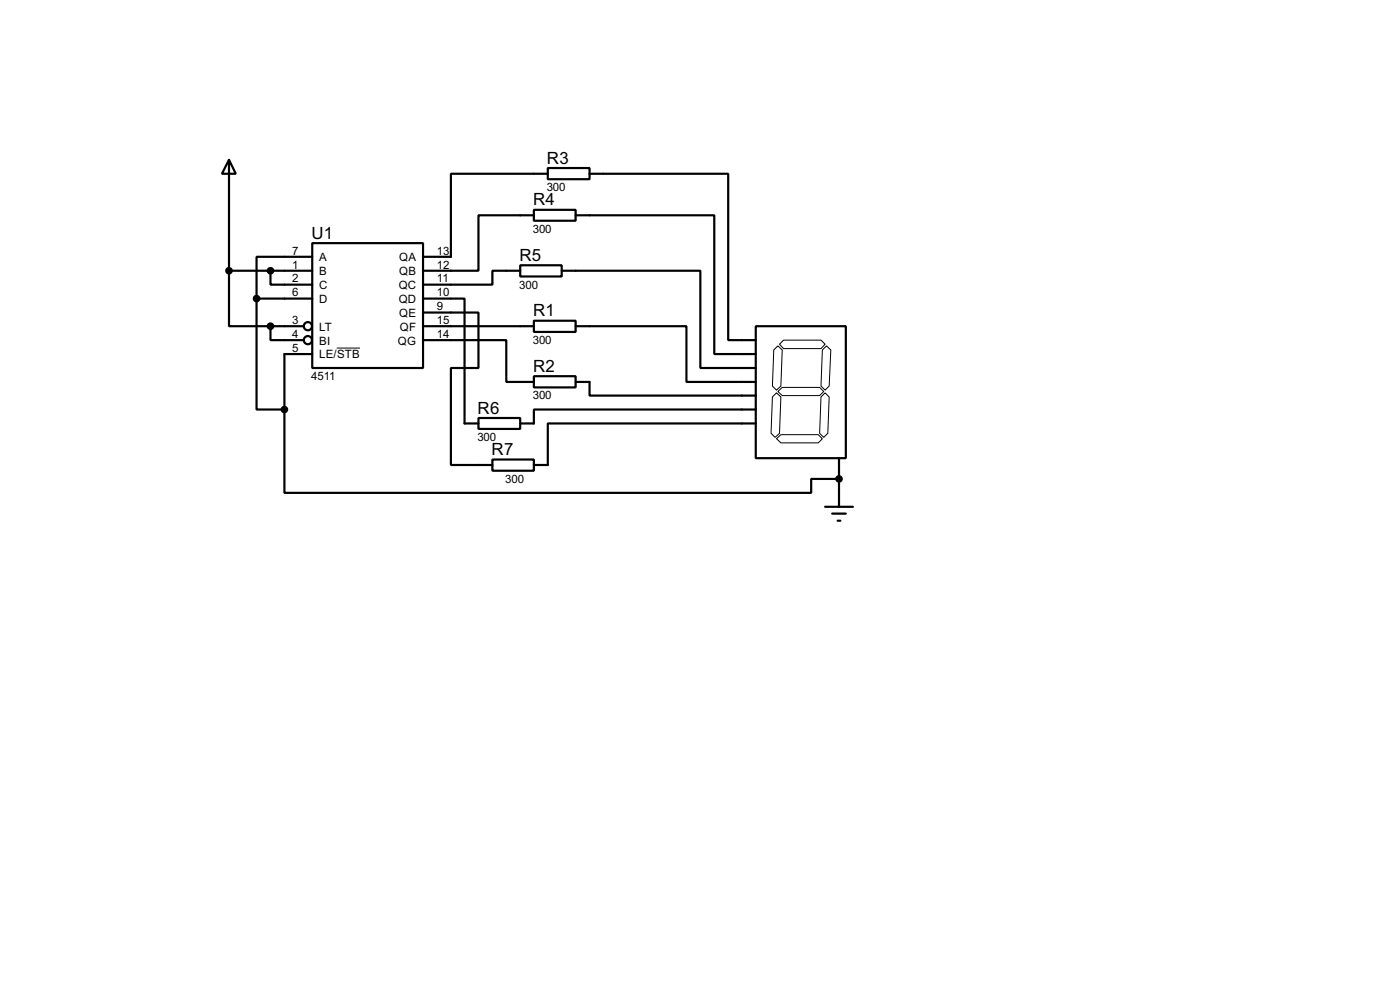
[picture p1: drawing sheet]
<svg xmlns="http://www.w3.org/2000/svg" width="256mm" height="180mm" viewBox="0 0 256 180" stroke-linecap="round" stroke-linejoin="round" font-family="sans-serif">
<g fill="none" stroke="#000" stroke-width=".4">
<path d="M42 29.3l1.2 2.5h-2.5zM42 29.3v20.3M97.8 38.4h7.7v2h-7.7zM97.8 39.4h-10.1v10.2h-10.2M100.4 30.8h7.6v2h-7.6zM100.4 31.8h-17.8v15.2h-5.1M105.5 39.4h25.4v25.4h7.6M108 31.8h25.4v30.5h5.1M42 49.6v10.1h7.6M42 49.6h15.2M47 54.7v20.3h5.1M47 54.7h10.2"/>
<path d="M49.6 59.7v2.6h6.1M49.6 49.6v2.5h7.6M49.6 59.7h6.1M57.2 44.5h20.3v22.9h-20.3zM57.2 47h-10.2v7.7M77.5 54.7h7.6v22.8h2.6M77.5 57.2h10.2v10.2h-5.1v17.7h7.6M77.5 59.7h20.3M95.3 48.6h7.6v2h-7.6zM95.3 49.6h-5.1v2.5h-12.7M97.8 58.7h7.7v2.1h-7.7zM102.9 49.6h25.4v17.8h10.2"/>
<path d="M105.5 59.7h20.3v10.2h12.7M138.5 59.7h16.5v24.2h-16.5zM52.1 75v15.2h96.5v-2.5h5.1M57.2 64.8h-5.1v10.2M77.5 62.3h15.3v7.6h5M87.7 76.5h7.6v2h-7.6zM97.8 68.9h7.7v2h-7.7zM105.5 69.9h2.5v2.5h30.5M138.5 75h-40.7v2.5h-2.5M138.5 77.5h-38.1v7.6h-2.6M90.2 84.1h7.6v2.1h-7.6zM151.2 92.8h5.1"/>
<path d="M152.5 94h2.5M153.5 95.3h.5M153.7 83.9v8.9"/>
<circle cx="56.4" cy="59.7" r=".75"/>
<circle cx="56.4" cy="62.3" r=".75"/>
</g>
<path d="M61.7 63.7h4.3M141.5 72.7l.8-.8 .8 .8-.3 6.6-.8 .8-.7-.8zM142.5 71.7l.8-.8h6.9l.7 .8-.7 .7h-6.9zM142.5 63.3l.8 .8-.2 6.6-.8 .7-.8-.7 .3-6.6zM143.6 62.3h6.8l.8 .7-.8 .8h-6.8l-.8-.8zM150.7 64.1l.7-.8 .8 .8-.3 6.6-.7 .7-.8-.7zM151.2 71.9l.7 .8-.2 6.6-.8 .8-.7-.8 .2-6.6zM142.3 80.3l.8-.7h6.8l.8 .7-.8 .8h-6.8z" fill="none" stroke="#000" stroke-width=".18"/>
<g fill="#000" stroke="#000" stroke-width=".4">
<circle cx="41.9" cy="49.6" r=".5"/>
<circle cx="47" cy="54.7" r=".5"/>
<circle cx="49.5" cy="49.6" r=".5"/>
<circle cx="49.5" cy="59.7" r=".5"/>
<circle cx="52.1" cy="75" r=".5"/>
<circle cx="153.7" cy="87.7" r=".5"/>
</g>
<g font-size="3.5">
<text x="100.2" y="30">R3</text>
<text x="97.7" y="37.6">R4</text>
<text x="57.1" y="43.7">U1</text>
<text x="95.2" y="47.8">R5</text>
<text x="97.7" y="57.9">R1</text>
<text x="97.7" y="68.1">R2</text>
<text x="87.5" y="75.7">R6</text>
<text x="90.1" y="83.3">R7</text>
</g>
<g font-size="2.4">
<text x="100.2" y="35">300</text>
<text x="53.5" y="46.6">7</text>
<text x="58.5" y="47.8">A</text>
<text x="73.1" y="47.8">QA</text>
<text x="80.1" y="46.6">13</text>
<text x="97.6" y="42.6">300</text>
<text x="53.5" y="49.2">1</text>
<text x="53.5" y="51.7">2</text>
<text x="58.5" y="50.4">B</text>
<text x="58.5" y="52.9">C</text>
<text x="73" y="52.9">QC</text>
<text x="73.1" y="50.4">QB</text>
<text x="80.1" y="49.2">12</text>
<text x="80.1" y="51.7">11</text>
<text x="95.1" y="52.8">300</text>
<text x="53.5" y="54.3">6</text>
<text x="53.5" y="59.3">3</text>
<text x="58.5" y="55.4">D</text>
<text x="73" y="55.4">QD</text>
<text x="73.1" y="58">QE</text>
<text x="80.1" y="54.3">10</text>
<text x="80.1" y="56.8">9</text>
<text x="80.1" y="59.3">15</text>
<text x="53.5" y="61.9">4</text>
<text x="53.5" y="64.4">5</text>
<text x="58.5" y="60.5">LT</text>
<text x="58.5" y="63.1">BI</text>
<text x="58.5" y="65.6">LE/STB</text>
<text x="72.9" y="63.1">QG</text>
<text x="73.2" y="60.5">QF</text>
<text x="80.1" y="61.9">14</text>
<text x="97.6" y="63">300</text>
<text x="57" y="69.5">4511</text>
<text x="97.6" y="73.1">300</text>
<text x="87.5" y="80.7">300</text>
<text x="92.6" y="88.4">300</text>
</g>
</svg>
